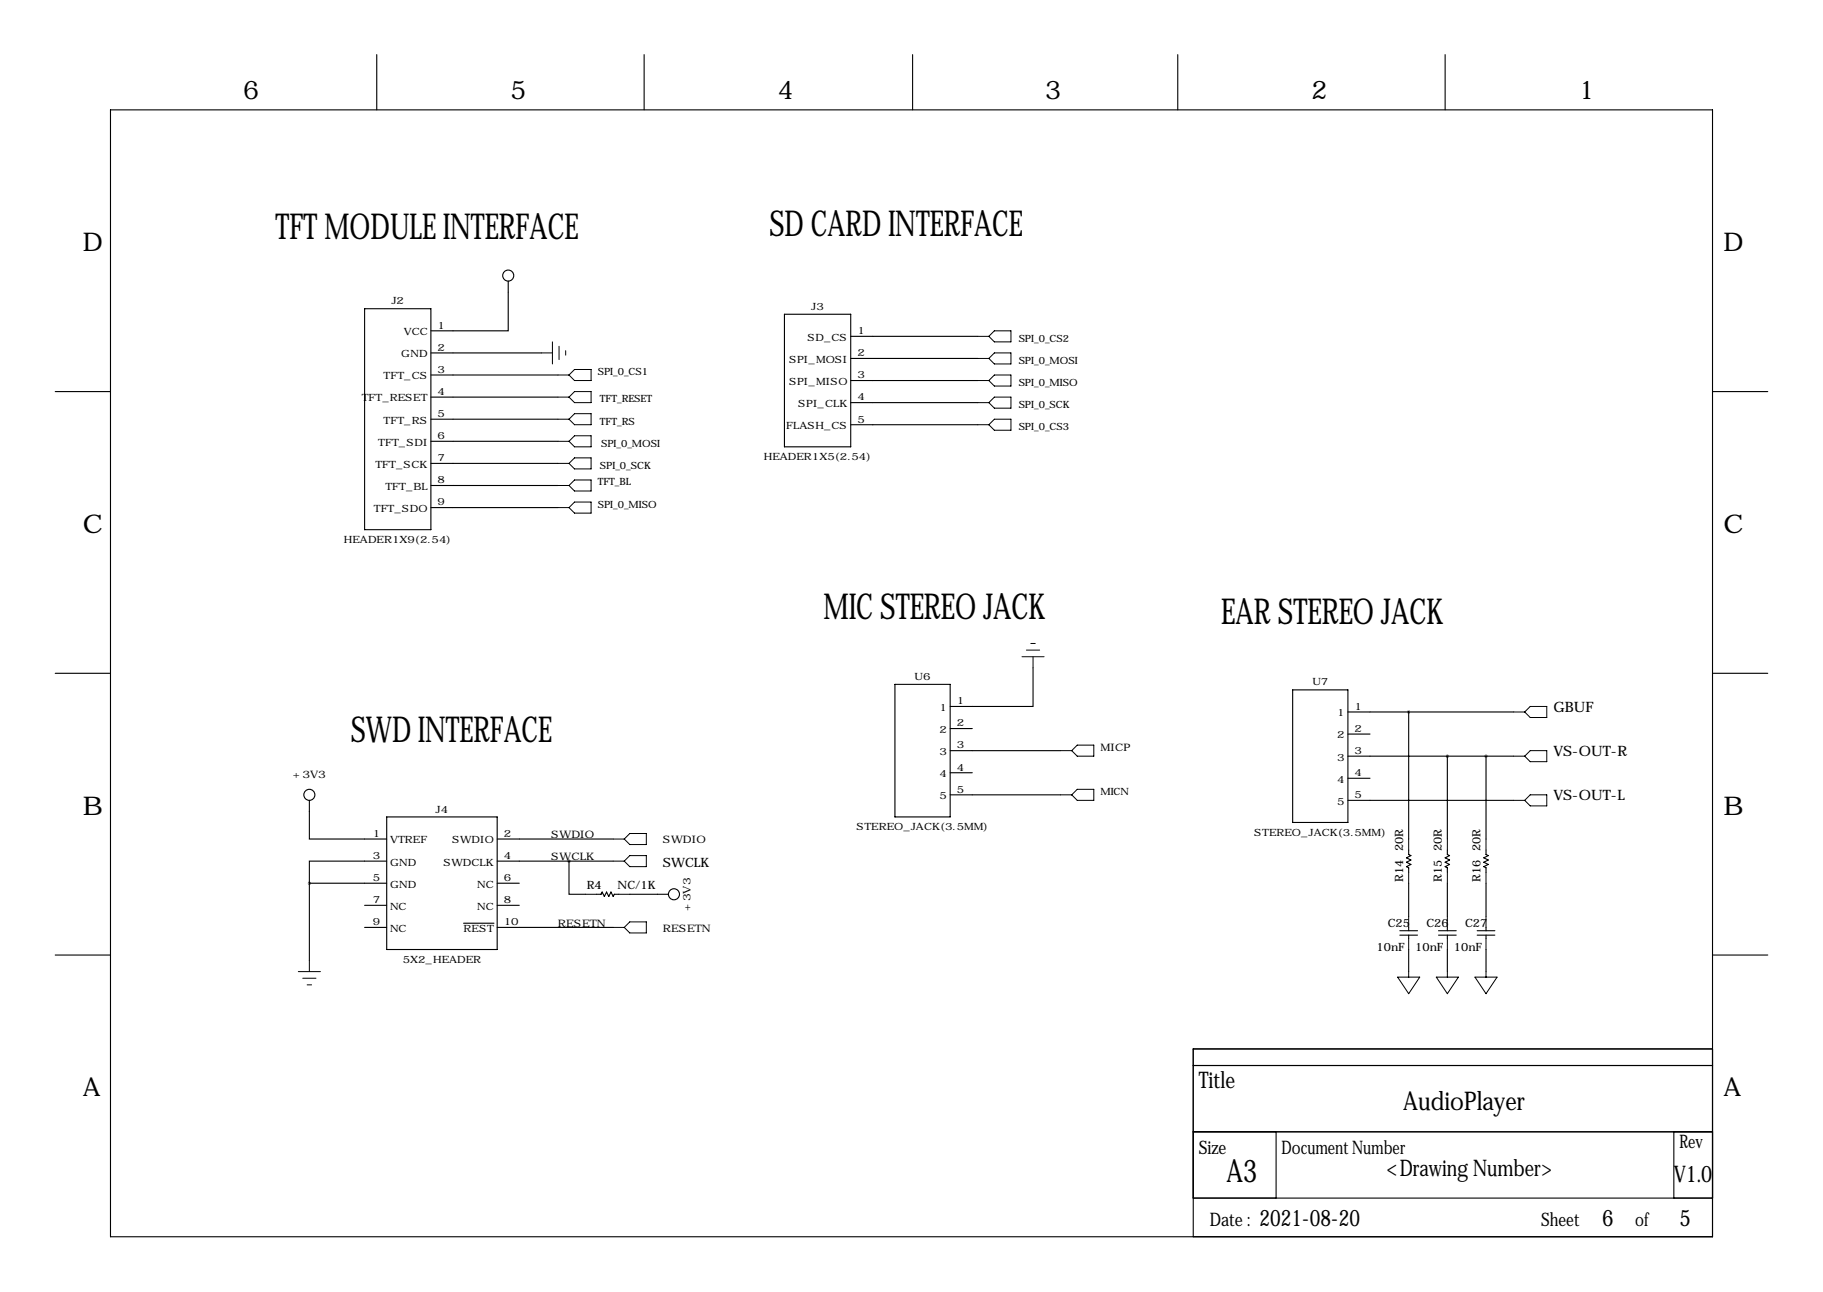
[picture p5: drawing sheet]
<svg xmlns="http://www.w3.org/2000/svg" width="419mm" height="297mm" viewBox="0 0 419 297" stroke-linecap="round" stroke-linejoin="round" font-family="sans-serif">
<g fill="none" stroke="#000" stroke-width=".25">
<path d="M86.6 12.6v12.7M148.1 12.6v12.7M209.8 12.6v12.7M270.8 12.6v12.7M332.2 12.6v12.7M25.4 25.3h368.3v259h-368.3zM83.8 71h15.3v50.8h-15.3zM116.8 64.6v11.5h-17.7M180.3 72.2h15.3v30.5h-15.3zM195.6 77.3h29.2M12.7 90h12.7M99.1 81.1h25.4"/>
<path d="M99.1 86.2h29.2M99.1 91.3h29.2M99.1 96.4h29.2M195.6 82.4h29.2M195.6 87.5h29.2M195.6 92.6h29.2M195.6 97.6h29.2M393.7 90h12.7M99.1 101.5h29.2M99.1 106.5h29.2M99.1 111.6h29.2M99.1 116.7h29.2"/>
<path d="M12.7 154.8h12.7M205.7 157.3h12.7v30.5h-12.7zM237.5 153.5v8.9h-19.1M297.2 158.6h12.7v30.5h-12.7zM393.7 154.8h12.7M218.4 167.5h5.1M218.4 172.6h25.4M218.4 177.7h5.1M309.9 163.7h38.1M309.9 168.8h5.1M309.9 173.8h38.1M309.9 178.9h5.1"/>
<path d="M323.8 163.7v29.2M332.7 173.8v19.1M341.6 173.8v19.1M71.1 184v8.9h17.8M88.9 198h-17.8v5.1M88.9 187.8h25.4v30.5h-25.4zM114.3 192.9h26.7M114.3 198h26.7M130.8 198v7.6h3.8M218.4 182.7h25.4M309.9 184h38.1M323.8 195.4v1.1l.6 .2-1.1 .5 1.1 .5-1.1 .5 1.1 .5-1.1 .5 .5 .3v1"/>
<path d="M332.7 195.4v1.1l.5 .2-1 .5 1 .5-1 .5 1 .5-1 .5 .5 .3v1M341.6 195.4v1.1l.5 .2-1 .5 1 .5-1 .5 1 .5-1 .5 .5 .3v1M12.7 219.6h12.7M71.1 203.1h17.8M71.1 203.1v17.7M83.8 208.1h5.1M83.8 213.2h5.1M106.6 212.3h7M114.3 203.1h5.1M114.3 208.1h5.1M114.3 213.2h26.7M137.2 205.6h1l.2-.5 .5 1 .5-1 .6 1 .5-1 .5 1 .2-.5h1"/>
<path d="M144.8 205.6h8.9M321.8 215h4.1M321.8 214h4.1M323.8 203.1v7.6M323.8 213.2v.8M323.8 215v.8M323.8 218.3v5.1M330.7 215h4.1M330.7 214h4.1M332.7 203.1v7.6M332.7 213.2v.8M332.7 215v.8"/>
<path d="M332.7 218.3v5.1M339.6 215h4.1M339.6 214h4.1M341.6 203.1v7.6M341.6 213.2v.8M341.6 215v.8M341.6 218.3v5.1M393.7 219.6h12.7M274.3 245h119.4M393.7 241.2h-119.4v43.1M274.3 275.4h119.4M274.3 260.2h119.4"/>
<path d="M293.4 260.2v15.2M384.8 260.2v15.2"/>
<circle cx="116.8" cy="63.4" r="1.27"/>
<circle cx="71.1" cy="182.7" r="1.27"/>
<circle cx="154.9" cy="205.6" r="1.27"/>
</g>
<g fill="none" stroke="#000" stroke-width=".23">
<path d="M127 78.6v5.1M128.5 79.6v3.1M224.8 77.3h2.5M228.6 76.1h3.8v2.5h-3.8l-1.3-1.3zM124.5 81.1h2.5M128.3 86.2h2.5M128.3 91.3h2.5M128.3 96.4h2.5M130 80.6v1M130.8 91.3l1.3-1.3h3.8v2.6h-3.8zM132.1 84.9h3.8v2.6h-3.8l-1.3-1.3zM132.1 95.1h3.8v2.5h-3.8l-1.3-1.2z"/>
<path d="M224.8 87.5h2.5M224.8 92.6h2.5M224.8 97.6h2.5M224.8 82.4h2.5M227.3 82.4l1.3-1.3h3.8v2.6h-3.8zM227.3 87.5l1.3-1.3h3.8v2.6h-3.8zM227.3 97.6l1.3-1.2h3.8v2.5h-3.8zM228.6 91.3h3.8v2.5h-3.8l-1.3-1.2zM128.3 101.5h2.5M128.3 106.5h2.5M128.3 111.6h2.5M128.3 116.7h2.5"/>
<path d="M130.8 101.5l1.3-1.3h3.8v2.5h-3.8zM130.8 106.5l1.3-1.2h3.8v2.5h-3.8zM130.8 116.7l1.3-1.3h3.8v2.6h-3.8zM132.1 110.3h3.8v2.6h-3.8l-1.3-1.3zM234.9 151h5.1M236 149.5h3M237 147.9h1M237.5 151v2.5M243.8 172.6h2.6M247.6 171.3h3.9v2.5h-3.9l-1.2-1.2zM348 173.8h2.5M348 163.7h2.5"/>
<path d="M350.5 173.8l1.3-1.2h3.8v2.5h-3.8zM350.5 163.7l1.3-1.3h3.8v2.6h-3.8zM141 192.9h2.5M141 198h2.5M143.5 192.9l1.3-1.3h3.8v2.6h-3.8zM143.5 198l1.3-1.3h3.8v2.5h-3.8zM243.8 182.7h2.6M247.6 181.5h3.9v2.5h-3.9l-1.2-1.3zM323.8 192.9v2.5M332.7 192.9v2.5M341.6 192.9v2.5M348 184h2.5"/>
<path d="M350.5 184l1.3-1.3h3.8v2.6h-3.8zM134.6 205.6h2.6M141 213.2h2.5M142.2 205.6h2.6M143.5 213.2l1.3-1.3h3.8v2.6h-3.8zM323.8 200.5v2.6M323.8 210.7v2.5M323.8 215.8v2.5M332.7 200.5v2.6M332.7 210.7v2.5M332.7 215.8v2.5M341.6 200.5v2.6"/>
<path d="M341.6 210.7v2.5M341.6 215.8v2.5M68.6 223.4h5.1M69.6 224.9h3M70.6 226.4h1M71.1 220.8v2.6M321.3 224.6h5.1l-2.6 3.9zM323.8 223.4v1.2M330.2 224.6h5.1l-2.6 3.9zM332.7 223.4v1.2M339.1 224.6h5.1l-2.6 3.9zM341.6 223.4v1.2"/>
</g>
<path d="M323.8 163.7a.05 .05 0 0 0 .1 0 .05 .05 0 0 0-.1 0zM332.7 173.8a.05 .05 0 0 0 .1 0 .05 .05 0 0 0-.1 0zM341.6 173.8a.05 .05 0 0 0 .1 0 .05 .05 0 0 0-.1 0z" fill="#000" stroke="#000" stroke-width=".63"/>
<g font-size="8.2">
<text x="63.3" y="54.9">TFT MODULE INTERFACE</text>
<text x="176.9" y="54.4">SD CARD INTERFACE</text>
<text x="189.3" y="142.3">MIC STEREO JACK</text>
<text x="280.8" y="143.5">EAR STEREO JACK</text>
<text x="80.6" y="170.7">SWD INTERFACE</text>
</g>
<text font-size="7.3" x="281.9" y="271.6">A3</text>
<g font-size="5.9">
<text x="55.9" y="22.7">6</text>
<text x="117.3" y="22.7">5</text>
<text x="178.8" y="22.7">4</text>
<text x="240.3" y="22.7">3</text>
<text x="301.5" y="22.7">2</text>
<text x="363" y="22.7">1</text>
<text x="19" y="57.8">D</text>
<text x="396.2" y="57.8">D</text>
<text x="19" y="122.5">C</text>
<text x="396.2" y="122.5">C</text>
<text x="19" y="187.3">B</text>
<text x="396.2" y="187.3">B</text>
<text x="19" y="252.1">A</text>
<text x="322.6" y="255.1">AudioPlayer</text>
<text x="396.2" y="252.1">A</text>
</g>
<g font-size="5.3">
<text x="275.6" y="250">Title</text>
<text x="318.8" y="270.4">&lt;Drawing Number&gt;</text>
<text x="384.8" y="271.6">V1.0</text>
<text x="289.6" y="281.8">2021-08-20</text>
<text x="368.3" y="281.8">6</text>
<text x="386.1" y="281.8">5</text>
</g>
<g font-size="4.3">
<text x="275.6" y="265.3">Size</text>
<text x="294.6" y="265.3">Document Number</text>
<text x="386.1" y="264">Rev</text>
<text x="278.1" y="281.8">Date :</text>
<text x="354.3" y="281.8">Sheet</text>
<text x="375.9" y="281.8">of</text>
</g>
<g font-size="3.3">
<text x="357.1" y="163.7">GBUF</text>
<text x="357.1" y="173.8">VS-OUT-R</text>
<text x="357.1" y="184">VS-OUT-L</text>
</g>
<text font-size="3" x="152.4" y="199.2">SWCLK</text>
<g font-size="2.6">
<text x="322.6" y="195.7" transform="rotate(-90 322.6 195.7)">20R</text>
<text x="331.5" y="195.7" transform="rotate(-90 331.5 195.7)">20R</text>
<text x="340.4" y="195.7" transform="rotate(-90 340.4 195.7)">20R</text>
<text x="322.6" y="202.8" transform="rotate(-90 322.6 202.8)">R14</text>
<text x="331.5" y="202.8" transform="rotate(-90 331.5 202.8)">R15</text>
<text x="340.4" y="202.8" transform="rotate(-90 340.4 202.8)">R16</text>
<text x="134.9" y="204.3">R4</text>
<text x="142" y="204.3">NC/1K</text>
<text x="319" y="213.2">C25</text>
<text x="327.9" y="213.2">C26</text>
<text x="336.8" y="213.2">C27</text>
<text x="316.5" y="218.7">10nF</text>
<text x="325.4" y="218.7">10nF</text>
<text x="334.3" y="218.7">10nF</text>
</g>
<g font-size="2.4">
<text x="253" y="172.6">MICP</text>
<text x="67.3" y="178.9">+3V3</text>
<text x="126.7" y="192.6">SWDIO</text>
<text x="126.7" y="197.7">SWCLK</text>
<text x="152.4" y="193.9">SWDIO</text>
<text x="158.7" y="209.4" transform="rotate(-90 158.7 209.4)">+3V3</text>
<text x="128.3" y="213.2">RESETN</text>
<text x="152.4" y="214.2">RESETN</text>
</g>
<g font-size="2.3">
<text x="90" y="70">J2</text>
<text x="186.5" y="71.2">J3</text>
<text x="92.8" y="77.1">VCC</text>
<text x="100.6" y="75.6">1</text>
<text x="197.1" y="76.8">1</text>
<text x="92.3" y="82.1">GND</text>
<text x="100.6" y="80.6">2</text>
<text x="181.4" y="83.4">SPI_MOSI</text>
<text x="185.6" y="78.3">SD_CS</text>
<text x="197.1" y="81.9">2</text>
<text x="234.2" y="78.6">SPI_0_CS2</text>
<text x="234.2" y="83.7">SPI_0_MOSI</text>
<text x="88.2" y="87.2">TFT_CS</text>
<text x="100.6" y="85.7">3</text>
<text x="137.4" y="86.2">SPI_0_CS1</text>
<text x="181.4" y="88.5">SPI_MISO</text>
<text x="197.1" y="87">3</text>
<text x="234.2" y="88.8">SPI_0_MISO</text>
<text x="83.2" y="92.3">TFT_RESET</text>
<text x="100.6" y="90.8">4</text>
<text x="100.6" y="95.9">5</text>
<text x="137.9" y="92.3">TFT_RESET</text>
<text x="183.5" y="93.6">SPI_CLK</text>
<text x="197.1" y="92.1">4</text>
<text x="234.2" y="93.8">SPI_0_SCK</text>
<text x="88.2" y="97.4">TFT_RS</text>
<text x="100.6" y="101">6</text>
<text x="137.9" y="97.6">TFT_RS</text>
<text x="180.7" y="98.7">FLASH_CS</text>
<text x="197.1" y="97.1">5</text>
<text x="234.2" y="98.9">SPI_0_CS3</text>
<text x="86.3" y="107.5">TFT_SCK</text>
<text x="87" y="102.5">TFT_SDI</text>
<text x="100.6" y="106">7</text>
<text x="137.9" y="107.8">SPI_0_SCK</text>
<text x="138.2" y="102.7">SPI_0_MOSI</text>
<text x="175.6" y="105.8">HEADER1X5(2.54)</text>
<text x="88.6" y="112.6">TFT_BL</text>
<text x="100.6" y="111.1">8</text>
<text x="137.4" y="111.6">TFT_BL</text>
<text x="86" y="117.7">TFT_SDO</text>
<text x="100.6" y="116.2">9</text>
<text x="137.4" y="116.7">SPI_0_MISO</text>
<text x="79.1" y="124.8">HEADER1X9(2.54)</text>
<text x="210.3" y="156.3">U6</text>
<text x="220" y="161.9">1</text>
<text x="301.7" y="157.6">U7</text>
<text x="216" y="163.4">1</text>
<text x="220" y="167">2</text>
<text x="307.4" y="164.7">1</text>
<text x="311.4" y="163.2">1</text>
<text x="216" y="168.5">2</text>
<text x="216" y="173.6">3</text>
<text x="220" y="172.1">3</text>
<text x="307.4" y="169.8">2</text>
<text x="311.4" y="168.3">2</text>
<text x="311.4" y="173.3">3</text>
<text x="216" y="178.7">4</text>
<text x="220" y="177.2">4</text>
<text x="307.4" y="174.9">3</text>
<text x="307.4" y="179.9">4</text>
<text x="311.4" y="178.4">4</text>
<text x="216" y="183.7">5</text>
<text x="220" y="182.2">5</text>
<text x="253" y="182.7">MICN</text>
<text x="307.4" y="185">5</text>
<text x="311.4" y="183.5">5</text>
<text x="100.2" y="186.8">J4</text>
<text x="196.9" y="190.8">STEREO_JACK(3.5MM)</text>
<text x="85.7" y="192.4">1</text>
<text x="85.7" y="197.5">3</text>
<text x="89.7" y="193.9">VTREF</text>
<text x="103.9" y="193.9">SWDIO</text>
<text x="115.8" y="192.4">2</text>
<text x="115.8" y="197.5">4</text>
<text x="288.3" y="192.1">STEREO_JACK(3.5MM)</text>
<text x="85.7" y="202.6">5</text>
<text x="89.7" y="199">GND</text>
<text x="102" y="199">SWDCLK</text>
<text x="115.8" y="202.6">6</text>
<text x="85.7" y="207.6">7</text>
<text x="89.7" y="204.1">GND</text>
<text x="89.7" y="209.1">NC</text>
<text x="109.7" y="204.1">NC</text>
<text x="109.7" y="209.1">NC</text>
<text x="115.8" y="207.6">8</text>
<text x="85.7" y="212.7">9</text>
<text x="89.7" y="214.2">NC</text>
<text x="106.6" y="214.2">REST</text>
<text x="115.8" y="212.7">10</text>
<text x="92.6" y="221.3">5X2_HEADER</text>
</g>
</svg>
